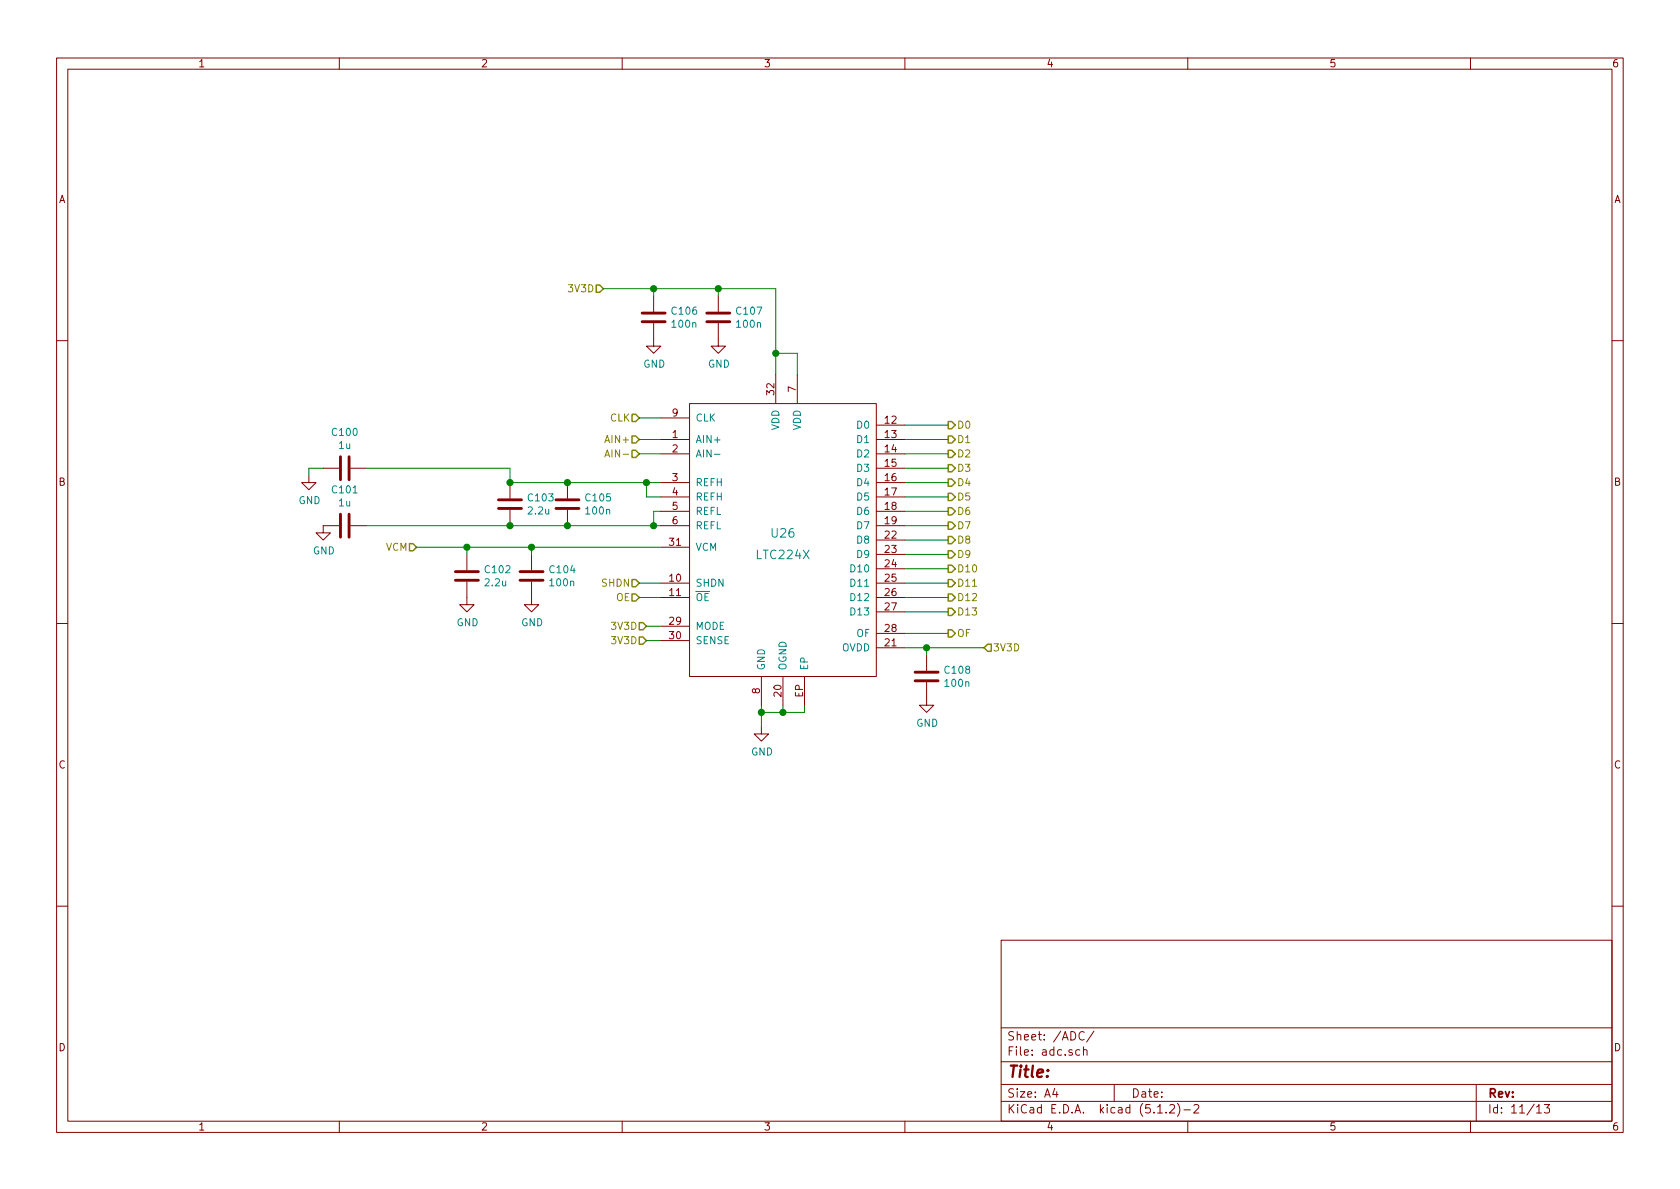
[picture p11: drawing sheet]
<svg xmlns="http://www.w3.org/2000/svg" width="297mm" height="210mm" viewBox="0 0 297 210" stroke-linecap="round" stroke-linejoin="round" font-family="sans-serif">
<g fill="none" stroke="#840000" stroke-width=".18">
<path d="M10 10.3h277v189.9h-277zM12 12.2h273v186.1h-273zM60 10.3v1.9M110 10.3v1.9M160 10.3v1.9M210 10.3v1.9M260 10.3v1.9M115.6 57.1v4.1h1.2l-1.2 1.3-1.3-1.3h1.3M115.6 52.3v2.8M127 57.1v4.1h1.3l-1.3 1.3-1.3-1.3h1.3M127 52.3v2.8M10 60.2h2"/>
<path d="M116.8 77.7h5.1M116.8 73.9h5.1M121.9 71.4h33v48.2h-33zM137.2 66.3v5.1M141 66.3v5.1M154.9 77.7h5.1M154.9 75.2h5.1M285 60.2h2M54.6 84.1v1.2h1.3l-1.3 1.3-1.3-1.3h1.3M57.1 82.8h2.8M59.9 93h-2.8v1.2h1.3l-1.3 1.3-1.2-1.3h1.2M62 82.8h2.8"/>
<path d="M62 93h2.8M82.5 98v2.8M90.2 85.3v2.8M90.2 90.2v2.8M94 98v2.8M100.3 85.3v2.8M100.3 90.2v2.8M116.8 93h5.1M116.8 96.8h5.1M116.8 80.3h5.1M116.8 85.3h5.1M116.8 87.9h5.1"/>
<path d="M116.8 90.4h5.1M154.9 82.8h5.1M154.9 93h5.1M154.9 80.3h5.1M154.9 85.3h5.1M154.9 87.9h5.1M154.9 90.4h5.1M154.9 95.5h5.1M154.9 98h5.1M10 110.3h2M82.5 102.9v4h1.3l-1.3 1.3-1.2-1.3h1.2M94 102.9v4h1.2l-1.2 1.3-1.3-1.3h1.3"/>
<path d="M116.8 103.1h5.1M116.8 105.7h5.1M116.8 110.7h5.1M116.8 113.3h5.1M134.6 119.6v5.1M138.4 119.6v5.1M142.2 119.6v5.1M154.9 103.1h5.1M154.9 105.7h5.1M154.9 114.5h5.1M154.9 100.6h5.1M154.9 108.2h5.1"/>
<path d="M154.9 112h5.1M163.8 115.8v2.8M285 110.3h2M134.6 128.5v1.3h1.3l-1.3 1.3-1.3-1.3h1.3M163.8 120.6v4.1h1.3l-1.3 1.3-1.2-1.3h1.2M10 160.2h2M177 166.3h108v32h-108zM285 160.2h2M60 198.3v1.9M110 198.3v1.9M160 198.3v1.9M177 194.8h108"/>
<path d="M177 191.8h108M177 187.8h108M177 181.8h108M186.5 192.5l-.4 1h1M186.8 193v1M190.9 185.7l-.4-.1-.3 .3 .1 .6 .2 .1 .4-.1M191.6 185.7a.37 .37 0 0 1 .6 .1v.8M191.6 185.1v1.5M191.7 182.6a.59 .59 0 0 0-.7 0 .59 .59 0 0 0-.2 .7 .56 .56 0 0 0 .3 .5 .56 .56 0 0 0 .6 0M193.4 182.3l-1.3 2M197 191.8v3M204.7 196.8h.8"/>
<path d="M206.2 196.7v.1M206.8 195.5l.2-.2h.4l.2 .2 .1 .3-.1 .2-.8 .8h.9M208.2 195.1a1.71 1.71 0 0 1 0 2.3M209.3 196.3h1.2M210 198.3v1.9M211.1 195.5l.2-.2h.4l.3 .5-1 1h1M260 198.3v1.9M261 191.8v6.5M271.7 195.8l.4-.5v1.5M271.7 196.8h.8M273 195.3h1l-.5 .6 .4 .1v.7l-.2 .1-.7-.1"/>
</g>
<g fill="none" stroke="#840000" stroke-width=".51">
<path d="M113.5 56.9h4.1M113.5 55.4h4.1M125 56.9h4M125 55.4h4M60.2 80.8v4M60.2 90.9v4.1M61.7 80.8v4M61.7 90.9v4.1M88.1 89.9h4.1M88.1 88.4h4.1M98.3 89.9h4.1M98.3 88.4h4.1"/>
<path d="M80.5 102.6h4.1M80.5 101.1h4.1M91.9 102.6h4.1M91.9 101.1h4.1M161.8 118.9h4.1M161.8 120.4h4.1"/>
</g>
<g fill="none" stroke="#848400" stroke-width=".25">
<path d="M105.4 50.4h.6l.7 .6-.7 .7h-.6zM111.8 73.3h.6l.6 .6-.6 .6h-.6zM111.8 77.1h.6l.6 .6-.6 .7h-.6zM111.8 79.6h.6l.6 .7-.6 .6h-.6zM167.6 74.5h.7l.6 .7-.6 .6h-.7zM167.6 77.1h.7l.6 .6-.6 .7h-.7zM167.6 79.6h.7l.6 .7-.6 .6h-.7zM72.4 96.1h.6l.7 .7-.7 .6h-.6zM167.6 82.2h.7l.6 .6-.6 .6h-.7zM167.6 87.2h.7l.6 .7-.6 .6h-.7zM167.6 84.7h.7l.6 .6-.6 .7h-.7zM167.6 89.8h.7l.6 .6-.6 .7h-.7z"/>
<path d="M167.6 92.3h.7l.6 .7-.6 .6h-.7zM167.6 94.9h.7l.6 .6-.6 .6h-.7zM167.6 97.4h.7l.6 .6-.6 .7h-.7zM167.6 99.9h.7l.6 .7-.6 .6h-.7zM111.8 102.5h.6l.6 .6-.6 .7h-.6zM111.8 105h.6l.6 .7-.6 .6h-.6zM113 112.6h.7l.6 .7-.6 .6h-.7zM113 110.1h.7l.6 .6-.6 .7h-.7zM167.6 111.4h.7l.6 .6-.6 .6h-.7zM167.6 102.5h.7l.6 .6-.6 .7h-.7zM167.6 105h.7l.6 .7-.6 .6h-.7zM167.6 107.6h.7l.6 .6-.6 .6h-.7z"/>
<path d="M174.6 113.9h.7v1.3h-.7l-.6-.7z"/>
</g>
<g fill="none" stroke="#008400" stroke-width=".18">
<path d="M106.7 51h30.5v15.3M115.6 51v1.3M127 51v1.3M113 73.9h3.8M113 77.7h3.8M137.2 62.5h3.8v3.8M160 77.7h7.6M160 75.2h7.6M57.1 82.8h-2.5v1.3M64.8 82.8h25.4v2.5h26.6M64.8 93h52M73.7 96.8h43.1"/>
<path d="M82.5 96.8v1.2M94 96.8v1.2M113 80.3h3.8M114.3 85.3v2.6h2.5M116.8 90.4h-1.2v2.6M160 80.3h7.6M160 85.3h7.6M160 82.8h7.6M160 93h7.6M160 90.4h7.6M160 87.9h7.6M160 95.5h7.6"/>
<path d="M160 98h7.6M113 103.1h3.8M113 105.7h3.8M114.3 113.3h2.5M114.3 110.7h2.5M160 114.5h14M160 103.1h7.6M160 105.7h7.6M160 112h7.6M160 100.6h7.6M160 108.2h7.6M163.8 114.5v1.3"/>
<path d="M134.6 124.7v3.8M138.4 124.7v1.3M142.2 124.7v1.3h-7.6"/>
</g>
<g fill="#008400" stroke="#008400" stroke-width=".25">
<circle cx="127" cy="51" r=".51"/>
<circle cx="115.6" cy="51" r=".51"/>
<circle cx="137.2" cy="62.5" r=".51"/>
<circle cx="163.8" cy="114.5" r=".51"/>
<circle cx="82.6" cy="96.8" r=".51"/>
<circle cx="94" cy="96.8" r=".51"/>
<circle cx="134.6" cy="126" r=".51"/>
<circle cx="138.4" cy="126" r=".51"/>
<circle cx="100.3" cy="85.3" r=".51"/>
<circle cx="90.2" cy="85.3" r=".51"/>
<circle cx="90.2" cy="93" r=".51"/>
<circle cx="100.3" cy="93" r=".51"/>
<circle cx="115.6" cy="93" r=".51"/>
<circle cx="114.3" cy="85.3" r=".51"/>
</g>
<path d="M106.9 80.8l.5-1.3 .4 1.3M107.1 80.5h.6" fill="none" stroke="#848400" stroke-width=".18"/>
<path d="M126.3 80.3h1" fill="none" stroke="#008484" stroke-width=".18"/>
<text font-size="2.8" fill="#840000" x="178" y="190.5">Title:</text>
<g font-size="2.1" fill="#008484">
<text x="136.5" y="95.1">U26</text>
<text x="133.9" y="98.9">LTC224X</text>
</g>
<g font-size="2.1" fill="#840000">
<text x="178" y="184">Sheet: /ADC/</text>
<text x="178" y="186.7">File: adc.sch</text>
<text x="178" y="196.9">KiCad E.D.A. kicad (5.1.2)-2</text>
<text x="178" y="194.1">Size: A4</text>
<text x="200" y="194.1">Date:</text>
<text x="263" y="194.1">Rev:</text>
<text x="263" y="196.9">Id: 11/13</text>
</g>
<g font-size="1.8" fill="#840000">
<text x="35" y="11.9">1</text>
<text x="85" y="11.9">2</text>
<text x="135" y="11.9">3</text>
<text x="185" y="11.9">4</text>
<text x="235" y="11.9">5</text>
<text x="285" y="11.9">6</text>
<text x="10.4" y="35.9">A</text>
<text x="285.4" y="35.9">A</text>
<text x="136.9" y="69.8" transform="rotate(-90 136.9 69.8)">32</text>
<text x="140.7" y="69.3" transform="rotate(-90 140.7 69.3)">7</text>
<text x="118.9" y="77.5">1</text>
<text x="118.9" y="73.7">9</text>
<text x="156.5" y="74.9">12</text>
<text x="156.5" y="77.5">13</text>
<text x="118.9" y="80">2</text>
<text x="156.5" y="80">14</text>
<text x="156.5" y="82.5">15</text>
<text x="10.4" y="85.9">B</text>
<text x="118.9" y="85.1">3</text>
<text x="118.9" y="87.6">4</text>
<text x="156.5" y="85.1">16</text>
<text x="156.5" y="87.6">17</text>
<text x="285.4" y="85.9">B</text>
<text x="118.9" y="90.2">5</text>
<text x="118.9" y="92.7">6</text>
<text x="156.5" y="90.2">18</text>
<text x="156.5" y="92.7">19</text>
<text x="156.5" y="95.2">22</text>
<text x="118.4" y="96.5">31</text>
<text x="156.5" y="97.8">23</text>
<text x="156.5" y="100.3">24</text>
<text x="118.4" y="102.9">10</text>
<text x="118.4" y="105.4">11</text>
<text x="156.5" y="102.9">25</text>
<text x="156.5" y="105.4">26</text>
<text x="156.5" y="107.9">27</text>
<text x="118.4" y="110.5">29</text>
<text x="118.4" y="113">30</text>
<text x="156.5" y="111.8">28</text>
<text x="156.5" y="114.3">21</text>
<text x="134.4" y="122.7" transform="rotate(-90 134.4 122.7)">8</text>
<text x="138.2" y="123.1" transform="rotate(-90 138.2 123.1)">20</text>
<text x="142" y="123.3" transform="rotate(-90 142 123.3)">EP</text>
<text x="10.4" y="135.9">C</text>
<text x="285.4" y="135.9">C</text>
<text x="10.4" y="185.9">D</text>
<text x="285.4" y="185.9">D</text>
<text x="35" y="199.9">1</text>
<text x="85" y="199.9">2</text>
<text x="135" y="199.9">3</text>
<text x="185" y="199.9">4</text>
<text x="235" y="199.9">5</text>
<text x="285" y="199.9">6</text>
</g>
<g font-size="1.8" fill="#848400">
<text x="100.7" y="51.7">3V3D</text>
<text x="107.9" y="74.5">CLK</text>
<text x="169.2" y="75.8">D0</text>
<text x="107.4" y="78.4">AIN+</text>
<text x="107.9" y="80.9">AIN-</text>
<text x="169.2" y="78.4">D1</text>
<text x="169.2" y="80.9">D2</text>
<text x="169.2" y="83.4">D3</text>
<text x="169.2" y="88.5">D5</text>
<text x="169.2" y="86">D4</text>
<text x="169.2" y="91.1">D6</text>
<text x="169.2" y="93.6">D7</text>
<text x="68.2" y="97.4">VCM</text>
<text x="169.2" y="96.1">D8</text>
<text x="169.2" y="98.7">D9</text>
<text x="169.2" y="101.2">D10</text>
<text x="106.5" y="103.8">SHDN</text>
<text x="108.9" y="106.3">OE</text>
<text x="169.2" y="103.8">D11</text>
<text x="169.2" y="106.3">D12</text>
<text x="108.4" y="113.9">3V3D</text>
<text x="108.4" y="111.4">3V3D</text>
<text x="169.2" y="112.6">OF</text>
<text x="169.2" y="108.8">D13</text>
<text x="175.5" y="115.2">3V3D</text>
</g>
<g font-size="1.8" fill="#008484">
<text x="118.9" y="55.6">C106</text>
<text x="118.9" y="58">100n</text>
<text x="130.3" y="55.6">C107</text>
<text x="130.4" y="58">100n</text>
<text x="113.7" y="65">GND</text>
<text x="125.2" y="65">GND</text>
<text x="58.9" y="77.1">C100</text>
<text x="122.9" y="74.5">CLK</text>
<text x="137.8" y="76.1" transform="rotate(-90 137.8 76.1)">VDD</text>
<text x="141.6" y="76.1" transform="rotate(-90 141.6 76.1)">VDD</text>
<text x="151.7" y="75.8">D0</text>
<text x="59.9" y="79.4">1u</text>
<text x="122.9" y="78.4">AIN+</text>
<text x="122.9" y="80.9">AIN-</text>
<text x="151.7" y="78.4">D1</text>
<text x="151.7" y="80.9">D2</text>
<text x="151.7" y="83.4">D3</text>
<text x="52.8" y="89.1">GND</text>
<text x="58.9" y="87.2">C101</text>
<text x="59.9" y="89.6">1u</text>
<text x="93.5" y="88.7">C103</text>
<text x="103.7" y="88.7">C105</text>
<text x="122.9" y="86">REFH</text>
<text x="122.9" y="88.5">REFH</text>
<text x="151.7" y="86">D4</text>
<text x="151.7" y="88.5">D5</text>
<text x="93.5" y="91">2.2u</text>
<text x="103.7" y="91">100n</text>
<text x="122.9" y="91.1">REFL</text>
<text x="122.9" y="93.6">REFL</text>
<text x="151.7" y="91.1">D6</text>
<text x="151.7" y="93.6">D7</text>
<text x="55.3" y="98">GND</text>
<text x="85.9" y="101.4">C102</text>
<text x="97.3" y="101.4">C104</text>
<text x="122.9" y="97.4">VCM</text>
<text x="150.7" y="101.2">D10</text>
<text x="151.7" y="96.1">D8</text>
<text x="151.7" y="98.7">D9</text>
<text x="85.9" y="103.7">2.2u</text>
<text x="97.4" y="103.7">100n</text>
<text x="122.9" y="103.8">SHDN</text>
<text x="122.9" y="106.3">OE</text>
<text x="150.7" y="103.8">D11</text>
<text x="150.7" y="106.3">D12</text>
<text x="80.7" y="110.7">GND</text>
<text x="92.2" y="110.7">GND</text>
<text x="122.9" y="111.4">MODE</text>
<text x="122.9" y="113.9">SENSE</text>
<text x="150.7" y="108.8">D13</text>
<text x="151.5" y="112.6">OF</text>
<text x="135.3" y="118.6" transform="rotate(-90 135.3 118.6)">GND</text>
<text x="139.1" y="118.6" transform="rotate(-90 139.1 118.6)">OGND</text>
<text x="142.9" y="118.6" transform="rotate(-90 142.9 118.6)">EP</text>
<text x="148.8" y="115.2">OVDD</text>
<text x="167.2" y="119.1">C108</text>
<text x="167.2" y="121.5">100n</text>
<text x="162" y="128.5">GND</text>
<text x="132.8" y="133.6">GND</text>
</g>
</svg>
